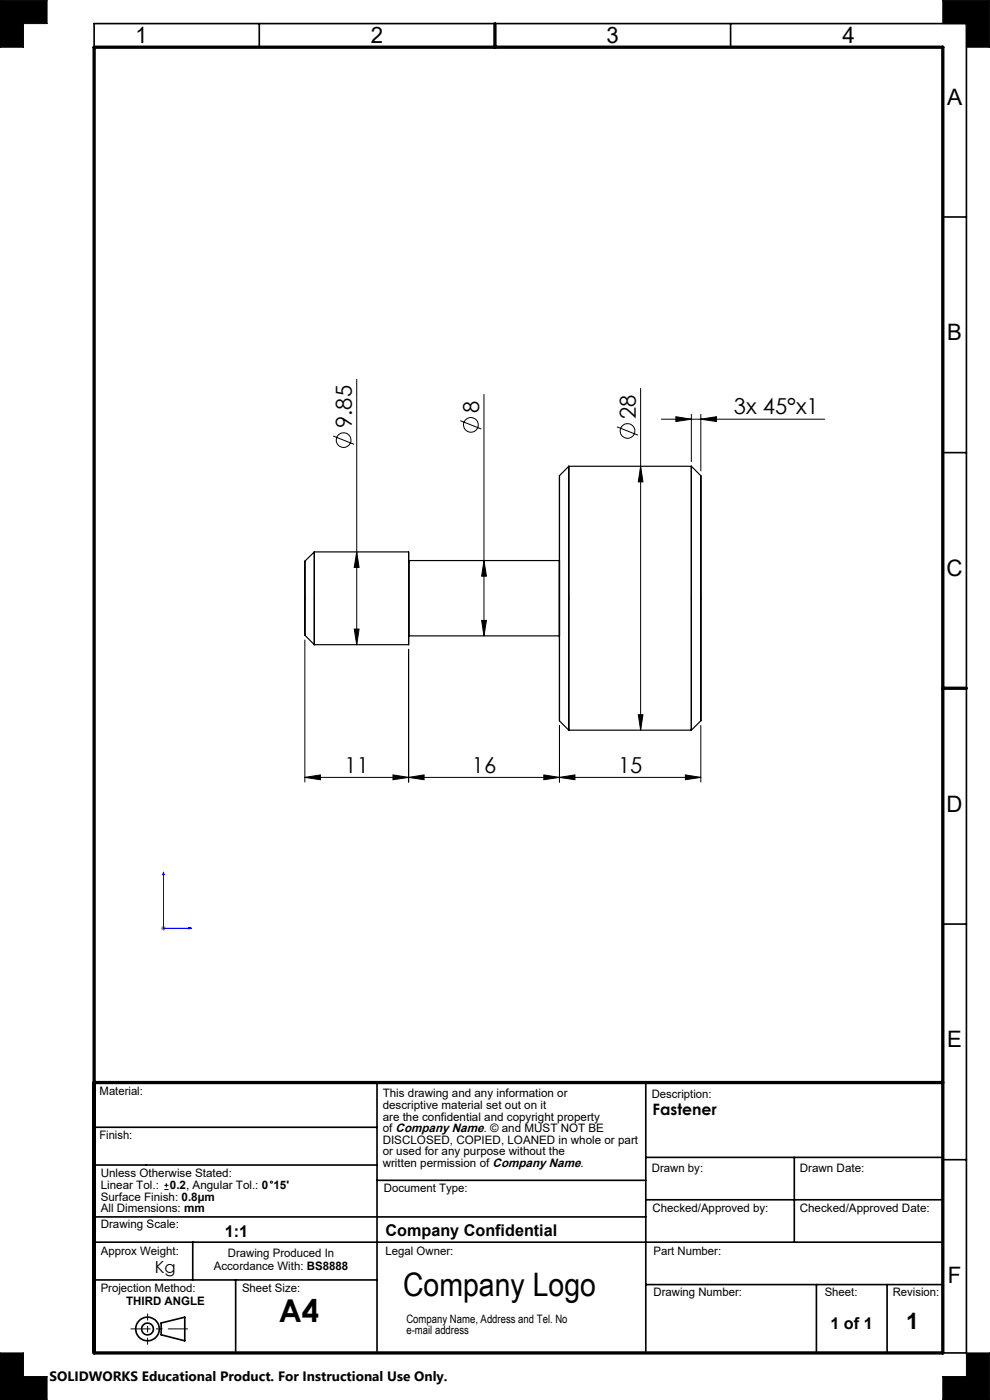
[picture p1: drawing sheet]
<svg xmlns="http://www.w3.org/2000/svg" width="210mm" height="297mm" viewBox="0 0 210 297" stroke-linecap="round" stroke-linejoin="round" font-family="sans-serif">
<g fill="none" stroke="#000" stroke-width=".35">
<path d="M20 10v-5h185v282h-5M55 5v5M155 5v5M200 46h5M200 96h5M200 196h5M20 239.1h60M80 229.7v57M137 229.7v57M20 258.2h117M20 247.2h60M80 250.4h57"/>
<path d="M137 254.5h63M137 245.5h63M168.5 245.5v18M200 246h5M20 271.5h60M20 263.5h180M40.9 263.5v8M50 271.5v15.2M137 272.5h63M173.2 272.5v14.5M188.2 272.5v14.5M34.2 280.7l5-1.3v5l-5-1.2z"/>
<circle cx="31.3" cy="281.9" r="1.25"/>
<circle cx="31.3" cy="281.9" r="2.5"/>
</g>
<path d="M34.7 185l.1 .6h-.3zM34.7 185v11.9h5.9M40 196.8l.6 .1-.6 .2z" fill="none" stroke="#00f" stroke-width=".21"/>
<path d="M34.1 196.9h1.1M34.3 196.6l.7 .7M34.7 196.4v1M35 196.6l-.7 .7" fill="none" stroke="#808080" stroke-width=".21"/>
<path d="M27.8 281.9h12" fill="none" stroke="#000" stroke-width=".21" stroke-dasharray="15.2 1.3 1.3 1.3" stroke-dashoffset="11.1"/>
<path d="M31.3 278.7v6.5" fill="none" stroke="#000" stroke-width=".21" stroke-dasharray="15.2 1.3 1.3 1.3" stroke-dashoffset="13.9"/>
<path d="M0 0h10v5h-5v5h-5zM200 0h10v10h-5v-5h-5zM0 287h5v5h5v5h-10zM205 287h5v10h-10v-5h5z" fill="none" stroke="#000" stroke-width=".21"/>
<path d="M20 10h180v277h-180zM105 5v5M200 146h5M20 229.7h180" fill="none" stroke="#000" stroke-width=".7"/>
<path d="M40 196.8l.6 .1-.6 .2zM34.7 185l.1 .6h-.3z" fill="#00f"/>
<path d="M0 0v10h5v-5h5v-5zM0 287v10h10v-5h-5v-5zM205 287v5h-5v5h10v-10zM200 0v5h5v5h5v-10z" fill-rule="evenodd" fill="#000"/>
<g fill="none" stroke="#000" stroke-width=".21">
<path d="M70.7 92.5l4.4 1.8M75.7 80.5v56.3M97.6 89.2l4.5 1.8M102.7 83.7v51.2M130.9 90.6l4.4 1.7M135.9 98.9l.5 3.3h-1zM135.9 82.4v72.5M140.3 88.9h34.6M143.4 88.4l3.2 .5-3.2 .5zM146.6 87.9v10M148.7 88.9l3.3-.5v1zM148.7 87.9v12"/>
<path d="M75.7 117.1l.5 3.3h-1.1zM102.7 118.9l.5 3.3h-1zM64.7 135.8v30.1M75.1 133.5h1.1l-.5 3.3zM86.7 137.8v28.1M102.2 131.6h1l-.5 3.3zM118.7 153.9v12M135.4 151.6h1l-.5 3.3zM148.7 153.9v12M64.7 164.9l3.3-.5v1zM64.7 164.9h84M83.4 164.4l3.3 .5-3.3 .5z"/>
<path d="M86.7 164.9l3.3-.5v1zM115.4 164.4l3.3 .5-3.3 .5zM118.7 164.9l3.3-.5v1zM145.4 164.4l3.3 .5-3.3 .5zM34.9 252.3h.8M34.9 251.5h.8M35.3 251v.9"/>
<circle cx="72.9" cy="93.4" r="1.55"/>
<circle cx="99.9" cy="90.1" r="1.56"/>
<circle cx="133.1" cy="91.4" r="1.56"/>
<circle cx="57.6" cy="250.8" r=".22"/>
</g>
<g fill="#000">
<path d="M135.9 98.9l.5 3.3h-1zM135.4 151.6h1l-.5 3.3zM102.7 118.9l.5 3.3h-1zM102.2 131.6h1l-.5 3.3z"/>
<path d="M75.1 133.5h1.1l-.5 3.3zM75.7 117.1l.5 3.3h-1.1z"/>
<path d="M64.7 164.9l3.3-.5v1zM83.4 164.4l3.3 .5-3.3 .5zM86.7 164.9l3.3-.5v1zM115.4 164.4l3.3 .5-3.3 .5zM118.7 164.9l3.3-.5v1zM145.4 164.4l3.3 .5-3.3 .5zM143.4 88.4l3.2 .5-3.2 .5zM148.7 88.9l3.3-.5v1z"/>
</g>
<g fill="none" stroke="#000" stroke-width=".25">
<path d="M120.6 98.9v56zM146.6 98.9v56zM64.7 119.1v15.7zM66.7 117.1v19.7zM86.7 117.1v19.7zM86.7 118.9v16zM86.7 117.1h-20l-2 2M86.7 118.9h32M118.7 118.9v16zM118.7 100.9v52zM118.7 100.9l1.9-2h26l2.1 2M148.7 100.9v52z"/>
<path d="M64.7 134.8l2 2h20M86.7 134.9h32M118.7 152.9l1.9 2h26l2.1-2"/>
</g>
<text font-size="6.9" x="85.5" y="274.9">Company Logo</text>
<text font-size="6.7" x="59.2" y="280.6">A4</text>
<g font-size="4.8">
<text x="28.7" y="9.2">1</text>
<text x="78.7" y="9.2">2</text>
<text x="128.7" y="9.2">3</text>
<text x="178.7" y="9.2">4</text>
<text x="200.9" y="22.2">A</text>
<text x="200.9" y="72.2">B</text>
<text x="200.8" y="122.2">C</text>
<text x="200.8" y="172.2">D</text>
<text x="200.9" y="222.2">E</text>
<text x="201.1" y="272.2">F</text>
<text x="192.2" y="282">1</text>
</g>
<g font-size="4.7">
<text x="101.6" y="87.6" transform="rotate(-90 101.6 87.6)">8</text>
<text x="134.8" y="88.8" transform="rotate(-90 134.8 88.8)">28</text>
<text x="155.7" y="87.9">3x 45°x1</text>
<text x="74.6" y="90.8" transform="rotate(-90 74.6 90.8)">9.85</text>
<text x="73.1" y="163.9">11</text>
<text x="100.1" y="163.9">16</text>
<text x="131.1" y="163.9">15</text>
</g>
<text font-size="3.5" x="32.8" y="270.2">Kg</text>
<g font-size="3.4">
<text x="47.7" y="262.3">1:1</text>
<text x="81.8" y="262.2">Company Confidential</text>
<text x="176.2" y="281.9">1 of 1</text>
</g>
<text font-size="3.3" x="138.4" y="236.6">Fastener</text>
<text font-size="2.9" x="10.5" y="292.9">SOLIDWORKS Educational Product. For Instructional Use Only.</text>
<g font-size="2.5">
<text x="21.1" y="232.3">Material:</text>
<text x="81.2" y="232.8">This drawing and any information or</text>
<text x="138.3" y="233">Description:</text>
<text x="81.2" y="235.2">descriptive material set out on it</text>
<text x="81.2" y="237.7">are the confidential and copyright property</text>
<text x="21.1" y="241.7">Finish:</text>
<text x="81.2" y="240.2">of Company Name. © and MUST NOT BE</text>
<text x="81.2" y="242.7">DISCLOSED, COPIED, LOANED in whole or part</text>
<text x="81.2" y="245.1">or used for any purpose without the</text>
<text x="21.4" y="249.8">Unless Otherwise Stated:</text>
<text x="81.2" y="247.6">written permission of Company Name.</text>
<text x="138.3" y="248.5">Drawn by:</text>
<text x="169.6" y="248.5">Drawn Date:</text>
<text x="21.4" y="252.3">Linear Tol.:</text>
<text x="21.4" y="254.7">Surface Finish: 0.8µm</text>
<text x="21.4" y="257.2">All Dimensions: mm</text>
<text x="36.1" y="252.3">0.2, Angular Tol.: 0</text>
<text x="58" y="252.3">15'</text>
<text x="81.4" y="252.9">Document Type:</text>
<text x="138.4" y="257.2">Checked/Approved by:</text>
<text x="169.6" y="257.2">Checked/Approved Date:</text>
<text x="21.4" y="260.6">Drawing Scale:</text>
<text x="21.4" y="266.2">Approx Weight:</text>
<text x="45.4" y="269.5">Accordance With: BS8888</text>
<text x="48.3" y="266.7">Drawing Produced In</text>
<text x="81.8" y="266.2">Legal Owner:</text>
<text x="138.6" y="266.2">Part Number:</text>
<text x="21.4" y="274.1">Projection Method:</text>
<text x="51.3" y="274">Sheet Size:</text>
<text x="138.6" y="274.9">Drawing Number:</text>
<text x="174.9" y="274.9">Sheet:</text>
<text x="189.4" y="274.9">Revision:</text>
<text x="26.8" y="276.9">THIRD ANGLE</text>
<text x="86.2" y="280.6">Company Name, Address and Tel. No</text>
<text x="86.2" y="283">e-mail address</text>
</g>
</svg>
